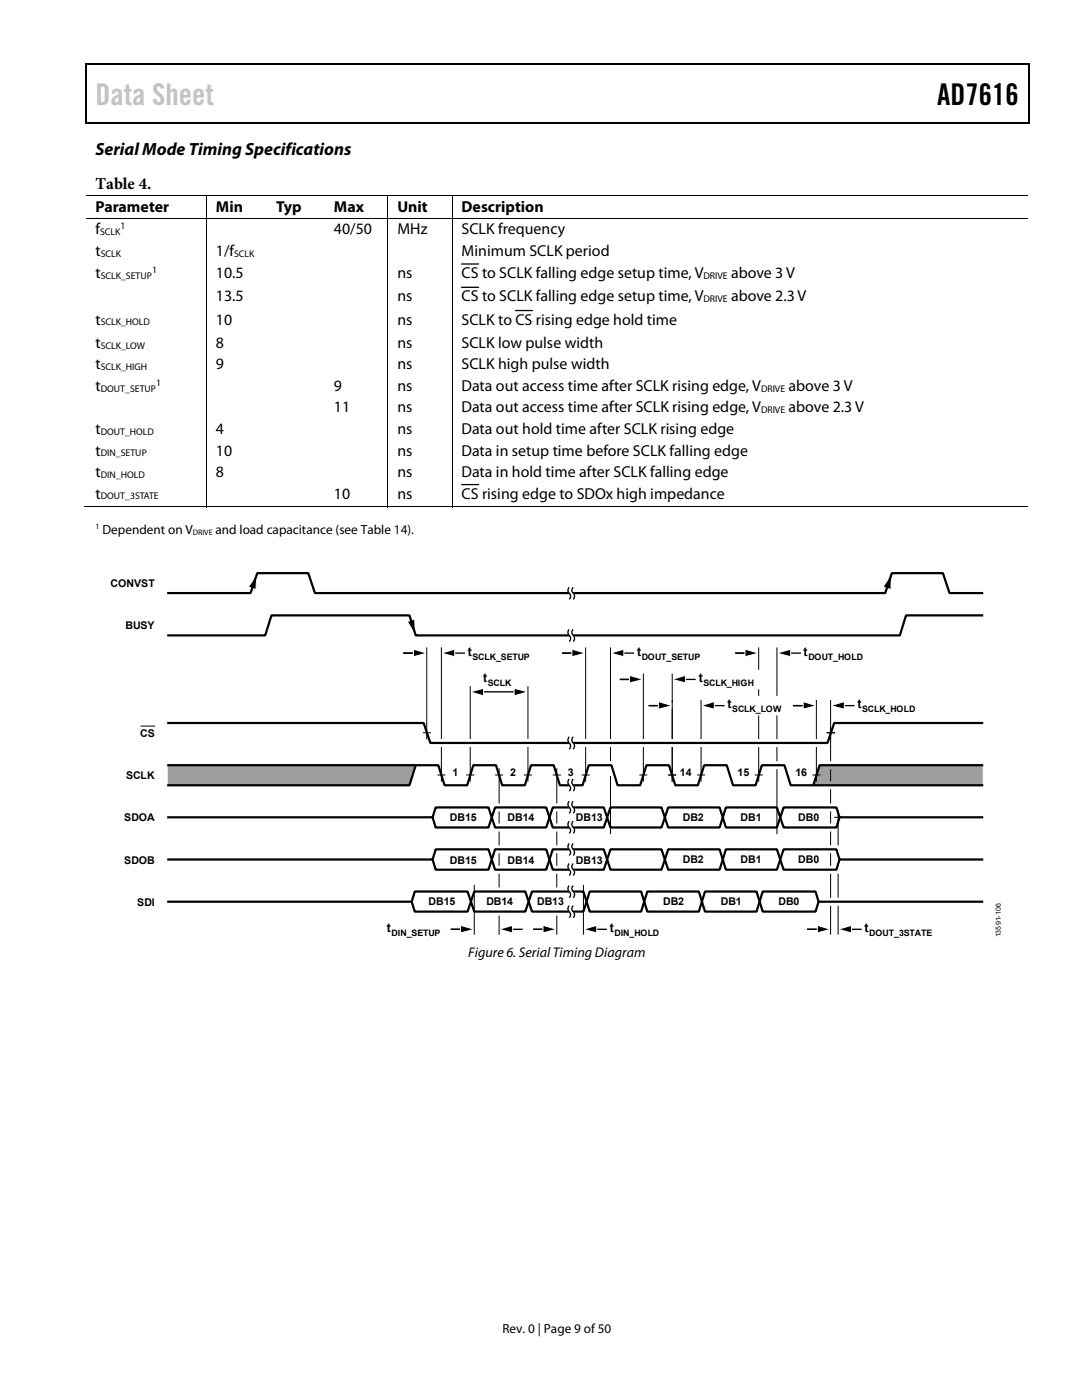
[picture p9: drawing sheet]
<svg xmlns="http://www.w3.org/2000/svg" width="216mm" height="279mm" viewBox="0 0 216 279" stroke-linecap="round" stroke-linejoin="round" font-family="sans-serif">
<path d="M17 12.7h.3v1h-.3zM205.2 12.7h.3v1h-.3zM205.2 12.7h.3v.3h-.3zM82.4 24.4h.3v.3h-.3zM205.2 24.4h.3v.3h-.3z" fill="#000"/>
<path d="M17 12.8h188.2M17.1 13.7v11M205.3 13.7v11M17 24.5h188.2M92.1 52.7h3.4M92.1 57.3h3.4M102.8 62h3.5M92.1 96.7h3.4" fill="none" stroke="#000" stroke-width=".25"/>
<g fill="none" stroke="#000" stroke-width=".2">
<path d="M17.1 39.1h188M41.2 39.1v4.4M77.4 39.1v4.4M90.2 39.1v4.4M17.1 43.6h188M41.2 43.7v57.5M77.4 43.7v57.5M90.2 43.7v57.5M16.9 101.1h24.2M41.3 101.1h36M77.5 101.1h12.6M90.3 101.1h114.8"/>
<path d="M28 144.9h3"/>
</g>
<path d="M51.2 114.6l-.1 3.1-1.5-.6zM177.9 114.6l-.1 3.1-1.6-.6zM81.3 124.1l1.5-.6v3.1z" fill="#000" stroke="#fff" stroke-width=".2"/>
<path d="M33.4 118.4h16.6l1.3-4h10.2l1.3 4h113.8l1.3-4h10.3l1.3 4h6.7M196.2 122.8h-15.4l-1.2 4h-96.6l-1.3-4h-27.5l-1.3 4h-19.5M33.4 144.3h51.1l1.4 4h79.2l1.4-4h29.7" fill="none" stroke="#000" stroke-width=".44"/>
<g fill="#9f9fa3" stroke="#fff" stroke-width=".2">
<path d="M33.4 152.4h49.6l-1.3 4.5h-48.3z" fill-rule="evenodd"/>
<path d="M163.5 152.4h32.7v4.5h-33.9z" fill-rule="evenodd"/>
</g>
<path d="M33.4 152.7h54.1l1.2 4h4.5l1.2-4h4.6l1.2 4h4.5l1.3-4h4.5l1.2 4h4.5l1.3-4h4.5l1.2 4h4.5l1.3-4h4.5l1.2 4h4.6l1.2-4h4.5l1.3 4h4.5l1.2-4h4.5l1.3 4h38.4M83 152.7l-1.3 4h-48.3M196.2 152.7h-32.7l-1.2 4M33.4 163.1h52.9l.6-2h10.6l1.3 4h10.2l1.3-4h10.2l1.3 4h10.2l1.3-4h10.3l1.2 4h10.2l1.4-4h10.5l.6 2h28.7M33.4 171.5h52.9l.6-2h10.6l1.3 4.1h10.2l1.3-4.1h10.2l1.3 4.1h10.2l1.3-4.1h10.3l1.2 4.1h10.2l1.4-4.1h10.5l.6 2h28.7M33.4 180h48.7l.7-2.1h10.5l1.3 4h10.2l1.4-4h10.2l1.3 4h10.2l1.3-4h10.2l1.3 4h10.3l1.2-4h10.5l.6 2.1h32.9M82.1 180l.7 1.9h10.5l1.3-4h10.2l1.4 4h10.2l1.3-4h10.2l1.3 4h10.2l1.3-4h10.3l1.2 4h10.5l.6-1.9M86.3 163.1l.6 2h10.6l1.3-4h10.2l1.3 4h10.2l1.3-4h10.2l1.3 4h10.3l1.2-4h10.2l1.4 4h10.5l.6-2M86.3 171.5l.6 2.1h10.6l1.3-4.1h10.2l1.3 4.1h10.2l1.3-4.1h10.2l1.3 4.1h10.3l1.2-4.1h10.2l1.4 4.1h10.5l.6-2.1" fill="none" stroke="#000" stroke-width=".44"/>
<g fill="none" stroke="#000" stroke-width=".27">
<path d="M113.6 117.2l-.2 .4v.4l.5 1-.3 .6M114.4 117.2l-.3 .4v.4a1.07 1.07 0 0 1 .3 1.6M80.5 130.3h3.3M89.4 130.3h3.4M95.2 138.1h8.8M112.2 130.3h3.3M113.6 125.6a1.05 1.05 0 0 0 .2 1.6v.5l-.2 .3M114.4 125.6l-.3 .4v.4a1.13 1.13 0 0 1 .3 1.6M123.1 130.3h3.4M123.7 135.6h3.3M135.4 135.6h3.4M146.7 130.3h3.4"/>
<path d="M156.4 130.3h3.4M113.6 147a1.13 1.13 0 0 0 .2 1.7v.4l-.2 .4M113.6 155.5a1.14 1.14 0 0 0 .2 1.6v.4l-.2 .4M113.6 159.9a1.09 1.09 0 0 0 .2 1.6v.4l-.2 .4M114.4 147l-.3 .5v.4a1.13 1.13 0 0 1 .3 1.6M114.4 155.5l-.3 .6 .5 1v.4l-.2 .4M114.4 159.9l-.3 .6 .5 1v.4l-.2 .4M129.4 140.8h3.4M141.2 140.8h3.4M158.2 140.8h3.4M167.2 140.8h3.3M113.6 163.9l-.2 .4v.5l.5 1-.3 .5"/>
<path d="M113.6 168.3l-.2 .4v.5l.5 .9-.3 .6M113.6 172.3a1.09 1.09 0 0 0 .2 1.6v.5l-.2 .3M113.6 176.8a1.05 1.05 0 0 0 .2 1.5v.5l-.2 .4M114.4 163.9l-.3 .6 .5 1v.5l-.2 .3M114.4 168.3l-.3 .4v.5a1.08 1.08 0 0 1 .3 1.5M114.4 172.3l-.3 .7 .5 .9v.5l-.2 .3M114.4 176.8l-.3 .5 .1 .5 .4 .5v.5l-.2 .4M89.9 185.5h3.4M100.9 185.5h3.4M106.4 185.5h3.4M113.6 180.8l-.2 .3v.5l.5 .9-.3 .7M114.4 180.8l-.3 .3v.5a1.08 1.08 0 0 1 .3 1.6"/>
<path d="M117.8 185.5h3.3M161 185.5h3.4M168.6 185.5h3.3"/>
</g>
<g fill="#000" stroke="#fff" stroke-width=".2">
<path d="M82.5 129.6l2.7 .7-2.7 .8zM88.1 130.3l2.6-.7v1.5zM93.8 138.1l2.7-.7v1.5zM102.6 137.4l2.7 .7-2.7 .8zM114.1 129.6l2.8 .7-2.8 .8zM121.8 130.3l2.7-.7v1.5zM125.6 134.8l2.8 .8-2.8 .7zM134.1 135.6l2.7-.8v1.5zM148.7 129.6l2.7 .7-2.7 .8zM155 130.3l2.8-.7v1.5zM131.4 140l2.7 .8-2.7 .7zM139.9 140.8l2.6-.8v1.5z"/>
<path d="M160.3 140l2.6 .8-2.6 .7zM165.7 140.8l2.8-.8v1.5zM91.9 184.7l2.7 .8-2.7 .7zM99.6 185.5l2.7-.8v1.5zM108.4 184.7l2.7 .8-2.7 .7zM116.4 185.5l2.7-.8v1.5zM163.1 184.7l2.6 .8-2.6 .7zM167.2 185.5l2.7-.8v1.5z"/>
</g>
<g fill="#fff" stroke="#fff" stroke-width=".2">
<path d="M113.6 117.2h.8l-.3 .4v.4a1.04 1.04 0 0 1 .3 1.6h-.8l.3-.6-.5-1v-.4z" fill-rule="evenodd"/>
<path d="M113.4 125.8l.2-.2h.8l-.3 .4v.4a1.09 1.09 0 0 1 .3 1.6h-.8l.3-.6-.5-1z" fill-rule="evenodd"/>
<path d="M113.6 147h.8l-.3 .5v.4a1.09 1.09 0 0 1 .3 1.6h-.8a1.11 1.11 0 0 0-.2-1.6v-.4z" fill-rule="evenodd"/>
<path d="M113.6 155.5h.8l-.3 .3 .1 .7a.81 .81 0 0 1 .2 1.4h-.8l.2-.4v-.4a1.14 1.14 0 0 1-.2-1.6z" fill-rule="evenodd"/>
<path d="M113.6 159.9h.8l-.3 .4 .1 .6a.85 .85 0 0 1 .2 1.4h-.8l.2-.4v-.4a1.09 1.09 0 0 1-.2-1.6z" fill-rule="evenodd"/>
<path d="M113.6 163.9h.8l-.3 .4 .1 .7a.83 .83 0 0 1 .2 1.3h-.8l.3-.5-.5-1v-.5z" fill-rule="evenodd"/>
<path d="M113.6 168.3h.8l-.3 .4v.5a1.08 1.08 0 0 1 .3 1.5h-.8l.3-.6-.5-.9v-.5z" fill-rule="evenodd"/>
<path d="M113.6 172.3h.8l-.3 .4 .1 .7a.85 .85 0 0 1 .2 1.3h-.8l.2-.3v-.5a1.09 1.09 0 0 1-.2-1.6z" fill-rule="evenodd"/>
<path d="M113.6 176.8h.8l-.3 .3 .1 .7a.88 .88 0 0 1 .2 1.4h-.8l.2-.4v-.5a1.05 1.05 0 0 1-.2-1.5z" fill-rule="evenodd"/>
<path d="M113.6 180.8h.8l-.3 .3v.5a1.08 1.08 0 0 1 .3 1.6h-.8l.3-.7-.5-.9v-.5z" fill-rule="evenodd"/>
</g>
<g fill="none" stroke="#000" stroke-width=".2">
<path d="M85.2 129.2v18.4M88.1 129.2v18.3M93.8 136.9v10.6M105.3 136.9v10.6M116.9 129.2v18.3M121.8 129.2v18.3M128.4 134.4v13.1M134.1 134.4v13.1M139.9 139.7v7.8M151.4 129.2v4.4M151.4 137.5v1.4M155 129.2v9.7"/>
<path d="M162.9 139.7v7.8M165.7 139.7v12.2M84.4 146.2h1.6M87.3 154.7h1.6M88.1 149.1v6.9M93 154.7h1.6M93.8 149.1v6.9M98.8 154.7h1.6M99.6 153.3v7.1M104.5 154.7h1.7M105.3 149.1v6.9M110.3 154.7h1.6"/>
<path d="M111.1 153.3v7.1M116.1 154.7h1.6M116.9 149.1v6.9M121.8 149.1v2.8M121.8 154.9v11.6M127.6 154.7h1.6M128.4 149.1v6.9M133.3 154.7h1.6M134.1 149.1v6.9M139.1 154.7h1.6M139.9 149.1v6.9M150.6 154.7h1.6"/>
<path d="M151.4 142.8v4.7M151.4 149.1v6.9M155 142.8v4.7M155 149.1v2.8M155 153.5v13M162.1 154.7h1.6M162.9 149.1v6.9M165 146.2h1.6M165.7 153.5v2.4M165.7 157.5v2.9M94.6 176.6v9.9M99.6 161.9v2.4"/>
<path d="M99.6 165.9v2.8M99.6 170.3v2.5M99.6 174.4v2.7M111.1 161.9v2.4M111.1 165.9v2.8M111.1 170.3v2.5M111.1 174.4v2.7M116.4 176.6v9.9M165.7 161.9v2.4M165.7 165.9v2.8M165.7 170.3v2.5M165.7 174.4v4.8"/>
<path d="M166.5 163.1h1.5M167.2 161.8v6.9M167.2 174.4v4.8M99.6 182.7v3.8M111.1 182.7v3.8M165.7 180.8v5.7M167.2 180.8v5.7"/>
</g>
<text font-size="6" fill="#c0c0c0" x="19" y="21">Data Sheet</text>
<text font-size="6" x="187" y="21">AD7616</text>
<text font-size="3.5" x="19" y="31">Serial Mode Timing Specifications</text>
<text font-size="3.3" x="19" y="37.8">Table 4.</text>
<g font-size="3.2">
<text x="19" y="42.3">Parameter</text>
<text x="19" y="46.8">f</text>
<text x="43.1" y="42.3">Min</text>
<text x="55.1" y="42.3">Typ</text>
<text x="66.6" y="42.3">Max</text>
<text x="66.6" y="46.8">40/50</text>
<text x="79.3" y="42.3">Unit</text>
<text x="79.3" y="46.8">MHz</text>
<text x="92.1" y="46.8">SCLK frequency</text>
<text x="92.1" y="42.3">Description</text>
<text x="19" y="51.1">t</text>
<text x="43.1" y="51.1">1/f</text>
<text x="92.1" y="51.1">Minimum SCLK period</text>
<text x="19" y="55.5">t</text>
<text x="43.1" y="55.5">10.5</text>
<text x="79.3" y="55.5">ns</text>
<text x="92.1" y="55.5">CS to SCLK falling edge setup time, V</text>
<text x="145.9" y="55.5">above 3 V</text>
<text x="19" y="64.8">t</text>
<text x="43.1" y="60.1">13.5</text>
<text x="43.1" y="64.8">10</text>
<text x="79.3" y="64.8">ns</text>
<text x="79.3" y="60.1">ns</text>
<text x="92.1" y="64.8">SCLK to CS rising edge hold time</text>
<text x="92.1" y="60.2">CS to SCLK falling edge setup time, V</text>
<text x="145.9" y="60.2">above 2.3 V</text>
<text x="19" y="69.4">t</text>
<text x="43.1" y="69.4">8</text>
<text x="79.3" y="69.4">ns</text>
<text x="92.1" y="69.4">SCLK low pulse width</text>
<text x="19" y="73.7">t</text>
<text x="43.1" y="73.7">9</text>
<text x="79.3" y="73.7">ns</text>
<text x="92.1" y="73.7">SCLK high pulse width</text>
<text x="19" y="78">t</text>
<text x="66.6" y="82.3">11</text>
<text x="66.6" y="78">9</text>
<text x="79.3" y="82.3">ns</text>
<text x="79.3" y="78">ns</text>
<text x="92.1" y="78">Data out access time after SCLK rising edge, V</text>
<text x="92.1" y="82.3">Data out access time after SCLK rising edge, V</text>
<text x="157.3" y="78">above 3 V</text>
<text x="157.3" y="82.3">above 2.3 V</text>
<text x="19" y="86.6">t</text>
<text x="43.1" y="86.6">4</text>
<text x="79.3" y="86.6">ns</text>
<text x="92.1" y="86.6">Data out hold time after SCLK rising edge</text>
<text x="19" y="90.9">t</text>
<text x="19" y="95.2">t</text>
<text x="43.1" y="90.9">10</text>
<text x="43.1" y="95.2">8</text>
<text x="79.3" y="95.2">ns</text>
<text x="79.3" y="90.9">ns</text>
<text x="92.1" y="95.2">Data in hold time after SCLK falling edge</text>
<text x="92.1" y="90.9">Data in setup time before SCLK falling edge</text>
<text x="19" y="99.5">t</text>
<text x="66.6" y="99.5">10</text>
<text x="79.3" y="99.5">ns</text>
<text x="92.1" y="99.5">CS rising edge to SDOx high impedance</text>
</g>
<text font-size="2.8" x="93.5" y="191">Figure 6. Serial Timing Diagram</text>
<g font-size="2.6">
<text x="20.4" y="106.5">Dependent on V</text>
<text x="43" y="106.5">and load capacitance (see Table 14).</text>
<text x="100.3" y="266">Rev. 0 | Page 9 of 50</text>
</g>
<g font-size="2.5">
<text x="93.4" y="130.9">t</text>
<text x="127.1" y="130.9">t</text>
<text x="160.4" y="130.9">t</text>
<text x="96.4" y="136.1">t</text>
<text x="139.4" y="136.1">t</text>
<text x="145.2" y="141.3">t</text>
<text x="171.1" y="141.4">t</text>
<text x="77.2" y="186">t</text>
<text x="121.7" y="186">t</text>
<text x="172.5" y="186">t</text>
</g>
<g font-size="2.1">
<text x="22.1" y="117.2">CONVST</text>
<text x="25" y="125.6">BUSY</text>
<text x="28" y="147.1">CS</text>
<text x="25.1" y="155.5">SCLK</text>
<text x="90.3" y="154.8">1</text>
<text x="101.8" y="154.8">2</text>
<text x="113.3" y="154.8">3</text>
<text x="135.7" y="154.8">14</text>
<text x="147.2" y="154.8">15</text>
<text x="158.7" y="154.8">16</text>
<text x="24.8" y="163.9">SDOA</text>
<text x="89.8" y="163.9">DB15</text>
<text x="101.3" y="163.9">DB14</text>
<text x="114.9" y="163.9">DB13</text>
<text x="136.3" y="163.9">DB2</text>
<text x="147.8" y="163.9">DB1</text>
<text x="159.3" y="163.9">DB0</text>
<text x="24.8" y="172.4">SDOB</text>
<text x="89.8" y="172.4">DB15</text>
<text x="101.3" y="172.4">DB14</text>
<text x="114.9" y="172.4">DB13</text>
<text x="136.3" y="172.2">DB2</text>
<text x="147.8" y="172.2">DB1</text>
<text x="159.3" y="172.2">DB0</text>
<text x="27.4" y="180.8">SDI</text>
<text x="85.5" y="180.7">DB15</text>
<text x="97" y="180.7">DB14</text>
<text x="107.2" y="180.7">DB13</text>
<text x="132.3" y="180.7">DB2</text>
<text x="143.8" y="180.7">DB1</text>
<text x="155.4" y="180.7">DB0</text>
</g>
<g font-size="1.9">
<text x="20" y="46.9">SCLK</text>
<text x="24" y="45.7">1</text>
<text x="20.1" y="51.3">SCLK</text>
<text x="46.7" y="51.3">SCLK</text>
<text x="20.1" y="55.6">SCLK_SETUP</text>
<text x="30.3" y="54.4">1</text>
<text x="140.4" y="55.7">DRIVE</text>
<text x="20.1" y="64.9">SCLK_HOLD</text>
<text x="140.4" y="60.3">DRIVE</text>
<text x="20.1" y="69.6">SCLK_LOW</text>
<text x="20.1" y="73.9">SCLK_HIGH</text>
<text x="31.1" y="77">1</text>
<text x="20.1" y="78.2">DOUT_SETUP</text>
<text x="151.8" y="78.2">DRIVE</text>
<text x="151.8" y="82.5">DRIVE</text>
<text x="20.1" y="86.8">DOUT_HOLD</text>
<text x="20.1" y="91.1">DIN_SETUP</text>
<text x="20.1" y="95.4">DIN_HOLD</text>
<text x="20.1" y="99.7">DOUT_3STATE</text>
</g>
<g font-size="1.8">
<text x="94.3" y="131.7">SCLK_SETUP</text>
<text x="128" y="131.7">DOUT_SETUP</text>
<text x="161.3" y="131.7">DOUT_HOLD</text>
<text x="97.3" y="136.9">SCLK</text>
<text x="140.4" y="136.9">SCLK_HIGH</text>
<text x="146.1" y="142">SCLK_LOW</text>
<text x="172" y="142.2">SCLK_HOLD</text>
<text x="78.1" y="186.8">DIN_SETUP</text>
<text x="122.6" y="186.8">DIN_HOLD</text>
<text x="173.5" y="186.8">DOUT_3STATE</text>
</g>
<g font-size="1.6">
<text x="19" y="105.6">1</text>
<text x="38.5" y="106.7">DRIVE</text>
</g>
<text font-size="1.4" x="199.7" y="187.1" transform="rotate(-90 199.7 187.1)">13591-106</text>
</svg>
